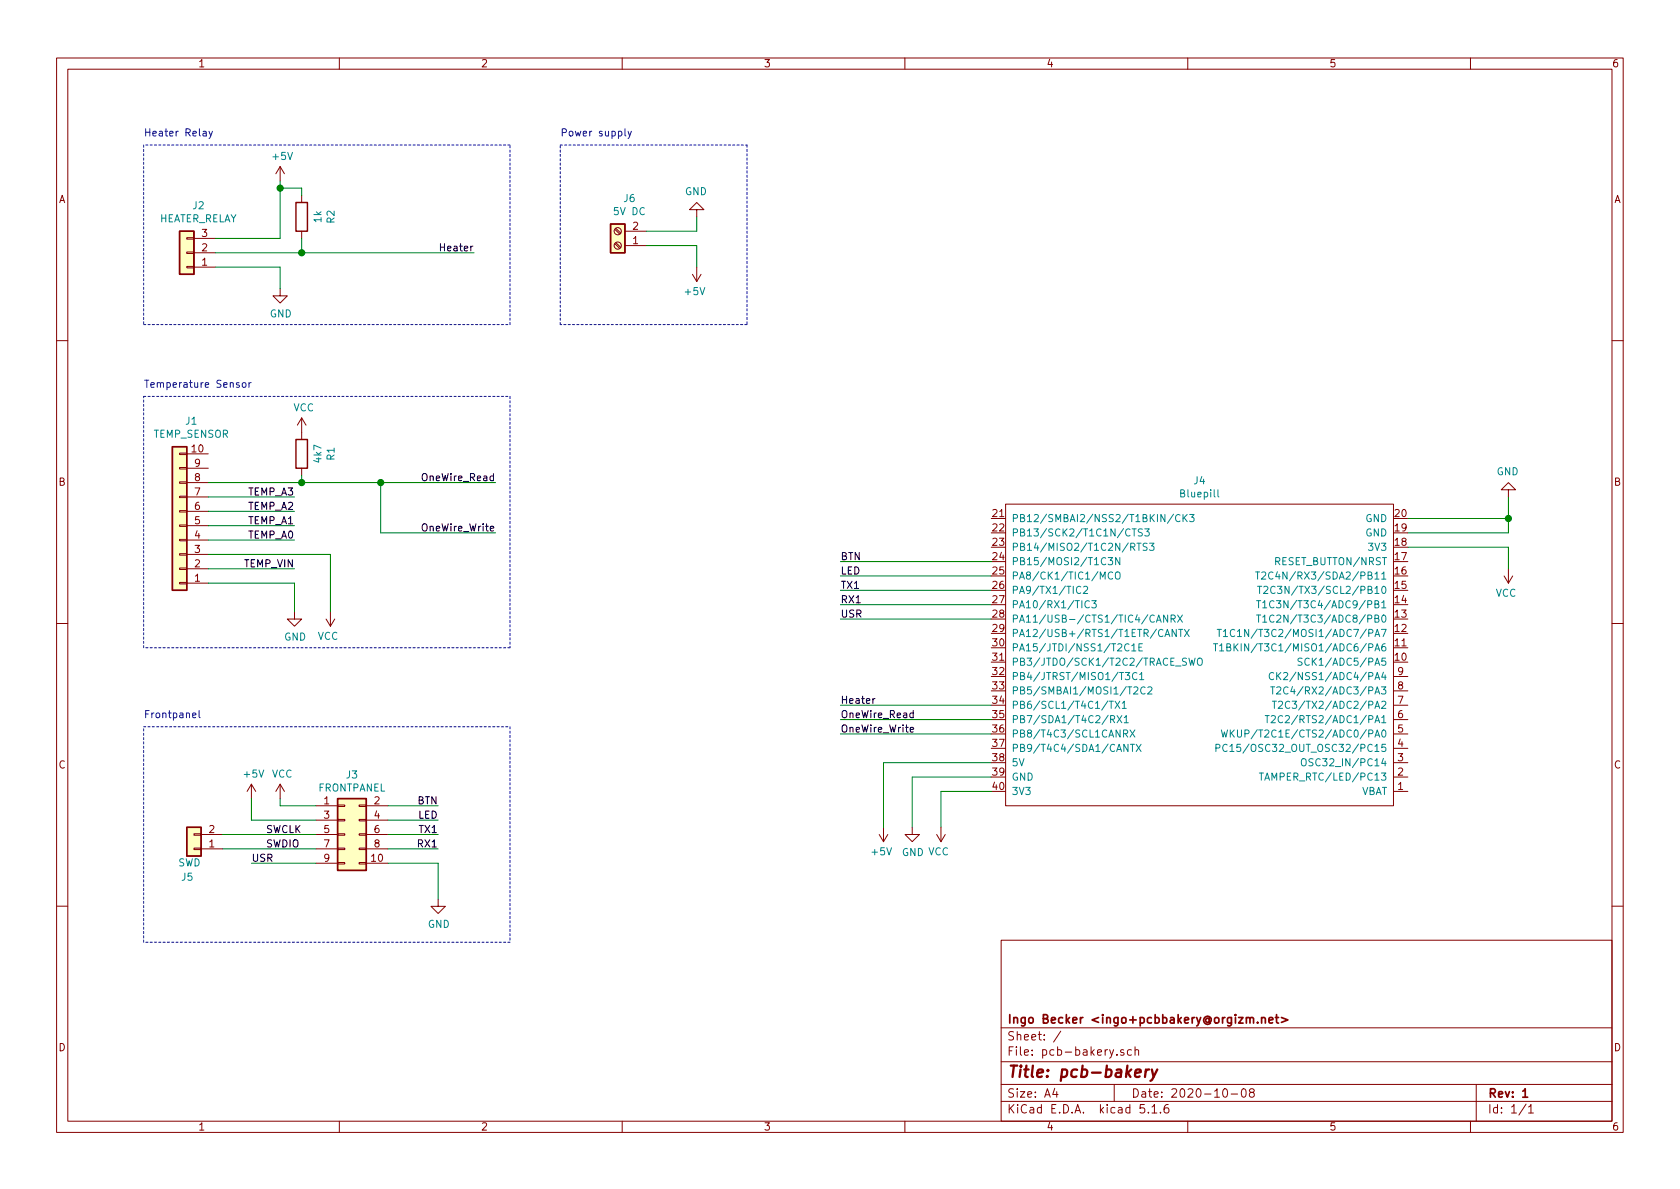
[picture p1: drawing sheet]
EESchema Schematic File Version 4
EELAYER 30 0
EELAYER END
$Descr A4 11693 8268
encoding utf-8
Sheet 1 1
Title "pcb-bakery"
Date "2020-10-08"
Rev "1"
Comp "Ingo Becker <ingo+pcbbakery@orgizm.net>"
Comment1 ""
Comment2 ""
Comment3 ""
Comment4 ""
$EndDescr
$Comp
L Device:R R2
U 1 1
P 2100 1500
F 0 "R2" V 1893 1500 50  0000 C CNN
F 1 "1k" V 1984 1500 50  0000 C CNN
F 2 "Resistor_THT:R_Axial_DIN0207_L6.3mm_D2.5mm_P7.62mm_Horizontal" V 2030 1500 50  0001 C CNN
F 3 "~" H 2100 1500 50  0001 C CNN
	1    2100 1500
	-1   0    0    1   
$EndComp
$Comp
L Device:R R1
U 1 1
P 2100 3150
F 0 "R1" V 1893 3150 50  0000 C CNN
F 1 "4k7" V 1984 3150 50  0000 C CNN
F 2 "Resistor_THT:R_Axial_DIN0207_L6.3mm_D2.5mm_P7.62mm_Horizontal" V 2030 3150 50  0001 C CNN
F 3 "~" H 2100 3150 50  0001 C CNN
	1    2100 3150
	-1   0    0    1   
$EndComp
Text Label 3300 1750 2    50   ~ 0
Heater
Wire Wire Line
	3450 3700 2650 3700
Wire Wire Line
	2650 3700 2650 3350
Connection ~ 2650 3350
Wire Wire Line
	2650 3350 3450 3350
$Comp
L power:VCC #PWR06
U 1 1
P 2100 3000
F 0 "#PWR06" H 2100 2850 50  0001 C CNN
F 1 "VCC" H 2115 3173 50  0000 C CNN
F 2 "" H 2100 3000 50  0001 C CNN
F 3 "" H 2100 3000 50  0001 C CNN
	1    2100 3000
	1    0    0    -1  
$EndComp
Text Notes 1000 2700 0    50   ~ 0
Temperature Sensor
Wire Notes Line
	1000 1000 1000 2250
Wire Notes Line
	1000 2250 3550 2250
Wire Notes Line
	3550 2250 3550 1000
Wire Notes Line
	3550 1000 1000 1000
Text Notes 1000 950  0    50   ~ 0
Heater Relay
$Comp
L MCU_module_bluepill_generic:Bluepill J4
U 1 1
P 8350 4600
F 0 "J4" H 8350 5865 50  0000 C CNN
F 1 "Bluepill" H 8350 5774 50  0000 C CNN
F 2 "Bluepill:Bluepill" H 8250 3550 50  0001 C CNN
F 3 "" H 8250 3550 50  0001 C CNN
	1    8350 4600
	1    0    0    -1  
$EndComp
$Comp
L Connector_Generic:Conn_01x10 J1
U 1 1
P 1250 3650
F 0 "J1" H 1168 2925 50  0000 C CNN
F 1 "TEMP_SENSOR" H 1168 3016 50  0000 C CNN
F 2 "Connector_PinSocket_2.54mm:PinSocket_1x10_P2.54mm_Vertical" H 1250 3650 50  0001 C CNN
F 3 "~" H 1250 3650 50  0001 C CNN
	1    1250 3650
	-1   0    0    1   
$EndComp
Wire Wire Line
	1450 4050 2050 4050
Wire Wire Line
	1450 3950 2050 3950
Text Label 2050 3950 2    50   ~ 0
TEMP_VIN
Text Label 2050 3750 2    50   ~ 0
TEMP_A0
Text Label 2050 3650 2    50   ~ 0
TEMP_A1
Text Label 2050 3550 2    50   ~ 0
TEMP_A2
Wire Wire Line
	1450 3750 2050 3750
Wire Wire Line
	1450 3650 2050 3650
Wire Wire Line
	1450 3550 2050 3550
Text Label 2050 3450 2    50   ~ 0
TEMP_A3
Wire Wire Line
	1450 3450 2050 3450
$Comp
L Connector_Generic:Conn_01x03 J2
U 1 1
P 1300 1750
F 0 "J2" H 1218 1425 50  0000 C CNN
F 1 "HEATER_RELAY" H 1218 1516 50  0000 C CNN
F 2 "Connector_PinSocket_2.54mm:PinSocket_1x03_P2.54mm_Vertical" H 1300 1750 50  0001 C CNN
F 3 "~" H 1300 1750 50  0001 C CNN
	1    1300 1750
	-1   0    0    1   
$EndComp
Wire Wire Line
	1500 1650 1950 1650
$Comp
L power:GND #PWR04
U 1 1
P 1950 2000
F 0 "#PWR04" H 1950 1750 50  0001 C CNN
F 1 "GND" H 1955 1827 50  0000 C CNN
F 2 "" H 1950 2000 50  0001 C CNN
F 3 "" H 1950 2000 50  0001 C CNN
	1    1950 2000
	1    0    0    -1  
$EndComp
Wire Wire Line
	1500 1850 1950 1850
Wire Wire Line
	1950 1850 1950 2000
$Comp
L power:+5V #PWR03
U 1 1
P 1950 1250
F 0 "#PWR03" H 1950 1100 50  0001 C CNN
F 1 "+5V" H 1965 1423 50  0000 C CNN
F 2 "" H 1950 1250 50  0001 C CNN
F 3 "" H 1950 1250 50  0001 C CNN
	1    1950 1250
	1    0    0    -1  
$EndComp
Wire Wire Line
	1950 1650 1950 1300
$Comp
L power:GND #PWR05
U 1 1
P 2050 4250
F 0 "#PWR05" H 2050 4000 50  0001 C CNN
F 1 "GND" H 2055 4077 50  0000 C CNN
F 2 "" H 2050 4250 50  0001 C CNN
F 3 "" H 2050 4250 50  0001 C CNN
	1    2050 4250
	1    0    0    -1  
$EndComp
Wire Wire Line
	2050 4050 2050 4250
Wire Wire Line
	2300 3850 2300 4250
Wire Wire Line
	1450 3850 2300 3850
$Comp
L power:VCC #PWR08
U 1 1
P 2300 4250
F 0 "#PWR08" H 2300 4100 50  0001 C CNN
F 1 "VCC" H 2315 4423 50  0000 C CNN
F 2 "" H 2300 4250 50  0001 C CNN
F 3 "" H 2300 4250 50  0001 C CNN
	1    2300 4250
	-1   0    0    1   
$EndComp
Wire Notes Line
	1000 2750 3550 2750
Wire Notes Line
	3550 2750 3550 4500
Wire Notes Line
	3550 4500 1000 4500
Wire Notes Line
	1000 4500 1000 2750
$Comp
L power:GND #PWR013
U 1 1
P 10500 3450
F 0 "#PWR013" H 10500 3200 50  0001 C CNN
F 1 "GND" H 10505 3277 50  0000 C CNN
F 2 "" H 10500 3450 50  0001 C CNN
F 3 "" H 10500 3450 50  0001 C CNN
	1    10500 3450
	-1   0    0    1   
$EndComp
Wire Wire Line
	9800 3600 10500 3600
Wire Wire Line
	10500 3600 10500 3450
Wire Wire Line
	9800 3700 10500 3700
Wire Wire Line
	10500 3700 10500 3600
Connection ~ 10500 3600
$Comp
L power:VCC #PWR014
U 1 1
P 10500 3950
F 0 "#PWR014" H 10500 3800 50  0001 C CNN
F 1 "VCC" H 10515 4123 50  0000 C CNN
F 2 "" H 10500 3950 50  0001 C CNN
F 3 "" H 10500 3950 50  0001 C CNN
	1    10500 3950
	-1   0    0    1   
$EndComp
Wire Wire Line
	9800 3800 10500 3800
Wire Wire Line
	10500 3800 10500 3950
$Comp
L power:+5V #PWR010
U 1 1
P 6150 5750
F 0 "#PWR010" H 6150 5600 50  0001 C CNN
F 1 "+5V" H 6165 5923 50  0000 C CNN
F 2 "" H 6150 5750 50  0001 C CNN
F 3 "" H 6150 5750 50  0001 C CNN
	1    6150 5750
	-1   0    0    1   
$EndComp
$Comp
L power:GND #PWR011
U 1 1
P 6350 5750
F 0 "#PWR011" H 6350 5500 50  0001 C CNN
F 1 "GND" H 6355 5577 50  0000 C CNN
F 2 "" H 6350 5750 50  0001 C CNN
F 3 "" H 6350 5750 50  0001 C CNN
	1    6350 5750
	1    0    0    -1  
$EndComp
Wire Wire Line
	6900 5400 6350 5400
Wire Wire Line
	6350 5400 6350 5750
$Comp
L power:VCC #PWR012
U 1 1
P 6550 5750
F 0 "#PWR012" H 6550 5600 50  0001 C CNN
F 1 "VCC" H 6565 5923 50  0000 C CNN
F 2 "" H 6550 5750 50  0001 C CNN
F 3 "" H 6550 5750 50  0001 C CNN
	1    6550 5750
	-1   0    0    1   
$EndComp
Wire Wire Line
	6900 5500 6550 5500
Wire Wire Line
	6550 5500 6550 5750
Wire Wire Line
	5850 5000 6900 5000
Text Label 5850 5000 0    50   ~ 0
OneWire_Read
Wire Wire Line
	5850 5100 6900 5100
Text Label 5850 5100 0    50   ~ 0
OneWire_Write
Wire Wire Line
	5850 4900 6900 4900
Text Label 5850 3900 0    50   ~ 0
BTN
Wire Wire Line
	6900 3900 5850 3900
Text Label 5850 4200 0    50   ~ 0
RX1
Wire Wire Line
	5850 4200 6900 4200
Text Label 5850 4100 0    50   ~ 0
TX1
Wire Wire Line
	5850 4100 6900 4100
$Comp
L power:VCC #PWR02
U 1 1
P 1950 5550
F 0 "#PWR02" H 1950 5400 50  0001 C CNN
F 1 "VCC" H 1965 5723 50  0000 C CNN
F 2 "" H 1950 5550 50  0001 C CNN
F 3 "" H 1950 5550 50  0001 C CNN
	1    1950 5550
	1    0    0    -1  
$EndComp
Wire Wire Line
	1950 5550 1950 5600
Wire Wire Line
	1950 5600 2200 5600
$Comp
L power:GND #PWR09
U 1 1
P 3050 6250
F 0 "#PWR09" H 3050 6000 50  0001 C CNN
F 1 "GND" H 3055 6077 50  0000 C CNN
F 2 "" H 3050 6250 50  0001 C CNN
F 3 "" H 3050 6250 50  0001 C CNN
	1    3050 6250
	1    0    0    -1  
$EndComp
Wire Wire Line
	2700 6000 3050 6000
Wire Wire Line
	3050 6000 3050 6250
$Comp
L power:+5V #PWR01
U 1 1
P 1750 5550
F 0 "#PWR01" H 1750 5400 50  0001 C CNN
F 1 "+5V" H 1765 5723 50  0000 C CNN
F 2 "" H 1750 5550 50  0001 C CNN
F 3 "" H 1750 5550 50  0001 C CNN
	1    1750 5550
	1    0    0    -1  
$EndComp
Wire Wire Line
	1750 5550 1750 5700
Wire Wire Line
	1750 5700 2200 5700
Text Label 1750 6000 0    50   ~ 0
USR
Wire Wire Line
	3050 5600 2700 5600
Text Label 3450 3350 2    50   ~ 0
OneWire_Read
Text Label 3450 3700 2    50   ~ 0
OneWire_Write
Text Label 3050 5700 2    50   ~ 0
LED
Text Label 3050 5800 2    50   ~ 0
TX1
Wire Wire Line
	2700 5900 3050 5900
Text Label 3050 5900 2    50   ~ 0
RX1
Wire Wire Line
	2700 5800 3050 5800
Text Label 1850 5900 0    50   ~ 0
SWDIO
Text Label 1850 5800 0    50   ~ 0
SWCLK
Wire Notes Line
	1000 5050 3550 5050
Wire Notes Line
	3550 5050 3550 6550
Wire Notes Line
	3550 6550 1000 6550
Wire Notes Line
	1000 6550 1000 5050
Text Label 3050 5600 2    50   ~ 0
BTN
Wire Wire Line
	1750 6000 2200 6000
Text Label 5850 4000 0    50   ~ 0
LED
Wire Wire Line
	5850 4000 6900 4000
Text Notes 1000 5000 0    50   ~ 0
Frontpanel
$Comp
L Connector:Screw_Terminal_01x02 J6
U 1 1
P 4300 1700
F 0 "J6" H 4218 1375 50  0000 C CNN
F 1 "5V DC" H 4218 1466 50  0000 C CNN
F 2 "TerminalBlock_RND:TerminalBlock_RND_205-00012_1x02_P5.00mm_Horizontal" H 4300 1700 50  0001 C CNN
F 3 "~" H 4300 1700 50  0001 C CNN
	1    4300 1700
	-1   0    0    1   
$EndComp
$Comp
L power:+5V #PWR0101
U 1 1
P 4850 1850
F 0 "#PWR0101" H 4850 1700 50  0001 C CNN
F 1 "+5V" H 4865 2023 50  0000 C CNN
F 2 "" H 4850 1850 50  0001 C CNN
F 3 "" H 4850 1850 50  0001 C CNN
	1    4850 1850
	-1   0    0    1   
$EndComp
Wire Wire Line
	4500 1600 4850 1600
Wire Wire Line
	4850 1600 4850 1500
$Comp
L power:GND #PWR0102
U 1 1
P 4850 1500
F 0 "#PWR0102" H 4850 1250 50  0001 C CNN
F 1 "GND" H 4855 1327 50  0000 C CNN
F 2 "" H 4850 1500 50  0001 C CNN
F 3 "" H 4850 1500 50  0001 C CNN
	1    4850 1500
	-1   0    0    1   
$EndComp
Wire Wire Line
	4500 1700 4850 1700
Wire Wire Line
	4850 1700 4850 1850
Wire Notes Line
	3900 1000 5200 1000
Wire Notes Line
	5200 1000 5200 2250
Wire Notes Line
	5200 2250 3900 2250
Wire Notes Line
	3900 2250 3900 1000
Text Notes 3900 950  0    50   ~ 0
Power supply
$Comp
L Connector_Generic:Conn_01x02 J5
U 1 1
P 1350 5900
F 0 "J5" H 1350 6100 50  0000 L CNN
F 1 "SWD" H 1300 6000 50  0000 L CNN
F 2 "Connector_PinHeader_2.54mm:PinHeader_1x02_P2.54mm_Vertical" H 1350 5900 50  0001 C CNN
F 3 "~" H 1350 5900 50  0001 C CNN
	1    1350 5900
	-1   0    0    1   
$EndComp
Wire Wire Line
	2200 5900 1550 5900
Wire Wire Line
	2200 5800 1550 5800
$Comp
L Connector_Generic:Conn_02x05_Odd_Even J3
U 1 1
P 2400 5800
F 0 "J3" H 2450 6217 50  0000 C CNN
F 1 "FRONTPANEL" H 2450 6126 50  0000 C CNN
F 2 "Connector_IDC:IDC-Header_2x05_P2.54mm_Vertical" H 2400 5800 50  0001 C CNN
F 3 "~" H 2400 5800 50  0001 C CNN
	1    2400 5800
	1    0    0    -1  
$EndComp
Wire Wire Line
	1450 3350 2100 3350
Wire Wire Line
	2100 3350 2100 3300
Connection ~ 2100 3350
Wire Wire Line
	2100 3350 2650 3350
Wire Wire Line
	1500 1750 2100 1750
Wire Wire Line
	2100 1650 2100 1750
Connection ~ 2100 1750
Wire Wire Line
	2100 1750 3300 1750
Wire Wire Line
	2100 1350 2100 1300
Wire Wire Line
	2100 1300 1950 1300
Connection ~ 1950 1300
Wire Wire Line
	1950 1300 1950 1250
Wire Wire Line
	6150 5300 6900 5300
Wire Wire Line
	6150 5300 6150 5750
Text Label 5850 4900 0    50   ~ 0
Heater
Text Label 5850 4300 0    50   ~ 0
USR
Wire Wire Line
	5850 4300 6900 4300
Wire Wire Line
	3050 5700 2700 5700
$EndSCHEMATC
